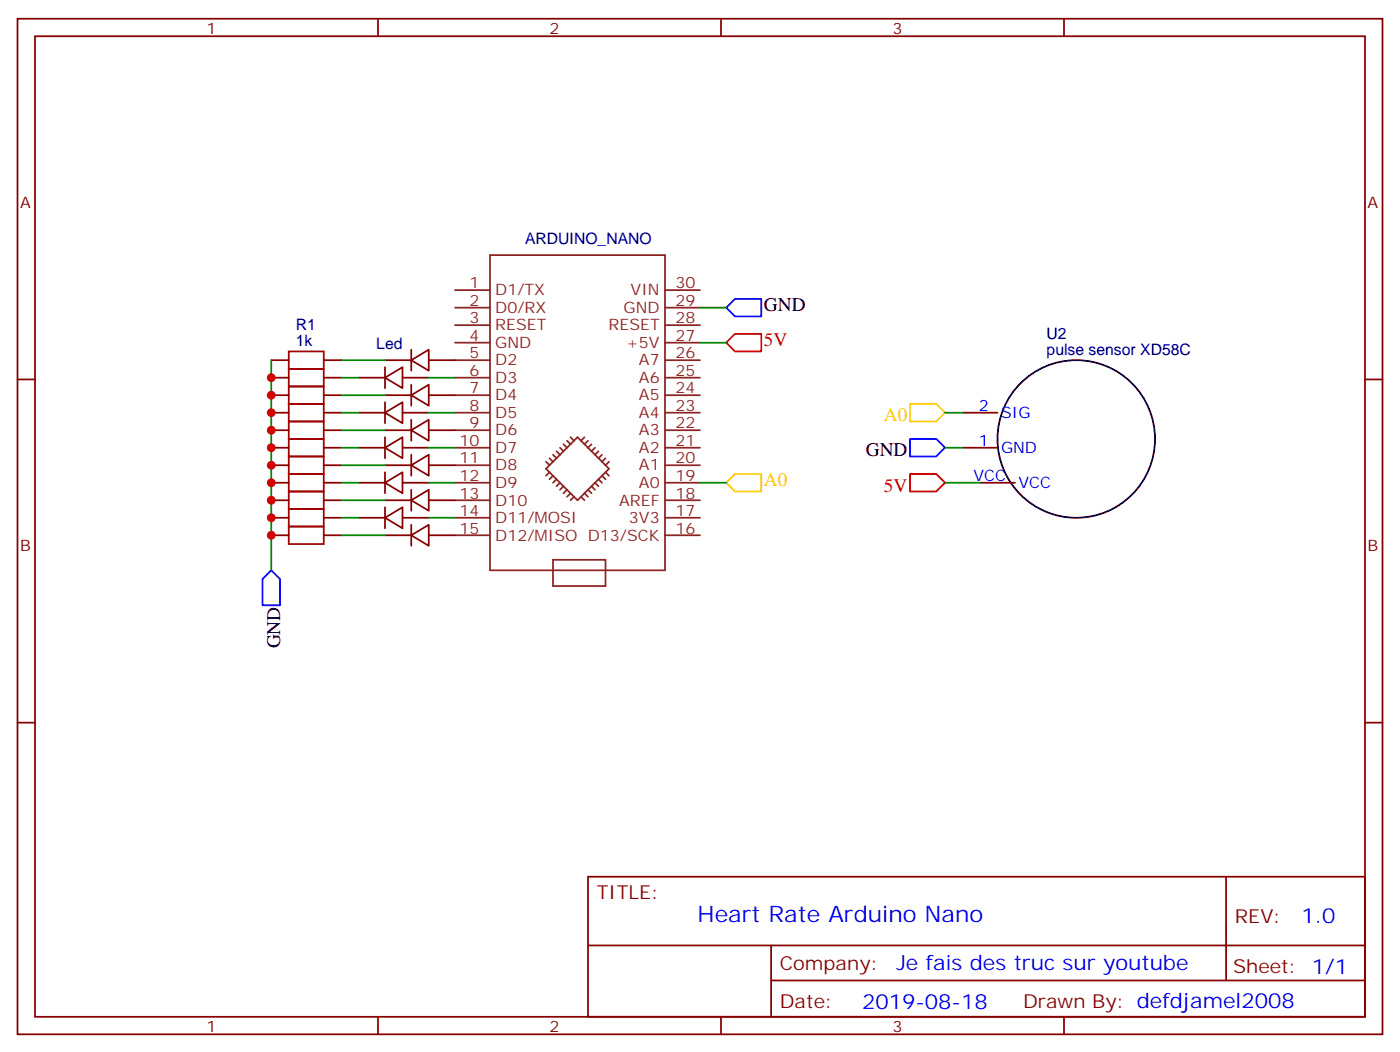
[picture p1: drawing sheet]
<svg xmlns="http://www.w3.org/2000/svg" width="282mm" height="212mm" viewBox="0 0 282 212" stroke-linecap="round" stroke-linejoin="round" font-family="sans-serif">
<g fill="none" stroke="#870000" stroke-width=".35">
<path d="M3.5 3.8h275.2v204.6h-275.2zM7.1 7.3h268.1v197.6h-268.1zM76.2 3.8v3.5M145.3 3.8v3.5M214.5 3.8v3.5M3.5 76.4h3.6M54.7 72.6h3.5M54.7 76.1h3.5M54.7 79.6h3.5M65.3 72.6h3.5M65.3 76.1h3.5M65.3 79.6h3.5"/>
<path d="M72.3 76.1h5.3M77.6 76.1l3.5-2.1v4.2zM77.6 72.6h5.3M77.6 74v4.2M77.6 79.6h5.3M81.1 76.1h5.3M82.9 72.6l3.5-2.2v4.3zM82.9 79.6l3.5-2.1v4.2zM82.9 70.4v4.3M82.9 77.5v4.2M86.4 72.6h5.3M86.4 79.6h5.3"/>
<path d="M275.2 76.4h3.5M54.7 90.2h3.5M54.7 83.1h3.5M54.7 97.3h3.5M54.7 86.7h3.5M54.7 93.7h3.5M65.3 90.2h3.5M65.3 83.1h3.5M65.3 97.3h3.5M65.3 86.7h3.5M65.3 93.7h3.5M72.3 90.2h5.3"/>
<path d="M72.3 83.1h5.3M72.3 97.3h5.3M77.6 83.1l3.5-2.1v4.3zM77.6 90.2l3.5-2.1v4.2zM77.6 97.3l3.5-2.2v4.3zM77.6 81v4.3M77.6 88.1v4.2M77.6 95.1v4.3M77.6 86.7h5.3M77.6 93.7h5.3M81.1 90.2h5.3M81.1 83.1h5.3"/>
<path d="M81.1 97.3h5.3M82.9 86.7l3.5-2.1v4.2zM82.9 93.7l3.5-2.1v4.2zM82.9 84.6v4.2M82.9 91.6v4.2M82.9 98.7v4.2M86.4 86.7h5.3M86.4 93.7h5.3M194 90.2h7.1M194 83.1h7.1M197.6 97.3h7M54.7 100.8h3.5"/>
<path d="M54.7 104.3h3.5M54.7 107.8h3.5M65.3 100.8h3.5M65.3 104.3h3.5M65.3 107.8h3.5M72.3 104.3h5.3M77.6 104.3l3.5-2.1v4.2zM77.6 102.2v4.2M77.6 100.8h5.3M77.6 107.8h5.3M81.1 104.3h5.3M82.9 100.8l3.5-2.1v4.2z"/>
<path d="M82.9 107.8l3.5-2.1v4.3zM82.9 105.7v4.3M86.4 100.8h5.3M86.4 107.8h5.3M3.5 145.6h3.6M275.2 145.6h3.5M118.5 176.6h156.7v28.3h-156.7zM247.2 176.7v20.8M118.6 190.5h156.4M155.4 197.5h119.6M155.4 190.5v14.1M76.2 204.9v3.5"/>
<path d="M145.3 204.9v3.5M214.5 204.9v3.5"/>
</g>
<g fill="none" stroke="#8c2424" stroke-width=".35">
<path d="M91.7 58.5h7.1M98.8 51.4h35.3v63.5h-35.3zM134.1 58.5h7M91.7 79.6h7.1M91.7 76.1h7.1M91.7 72.6h7.1M91.7 69h7.1M91.7 65.5h7.1M91.7 62h7.1M134.1 79.6h7M134.1 76.1h7M134.1 72.6h7"/>
<path d="M134.1 69h7M134.1 65.5h7M134.1 62h7M91.7 97.3h7.1M91.7 93.7h7.1M91.7 90.2h7.1M91.7 86.7h7.1M91.7 83.1h7.1M110.1 93l.7 .7M110.8 92.3l.7 .7M110.8 95.1l-.7 .7M111.5 95.8l-.7 .8"/>
<path d="M111.5 91.6l.7 .7M112.2 90.9l.7 .7M112.2 96.6l-.7 .7M112.9 90.2l.7 .7M112.9 97.3l-.7 .7M113.6 89.5l.7 .7M113.6 98l-.7 .7M114.3 88.8l.7 .7M114.3 98.7l-.7 .7M115 99.4l-.7 .7M115 88.1l.7 .7M116.4 88.1l6.4 6.3-6.4 6.4-6.3-6.4z"/>
<path d="M117.8 99.4l.7 .7M117.8 88.1l-.7 .7M118.5 98.7l.7 .7M118.5 88.8l-.7 .7M119.2 98l.7 .7M119.2 89.5l-.7 .7M119.9 97.3l.7 .7M119.9 90.2l-.7 .7M120.6 96.6l.8 .7M120.6 90.9l-.7 .7M121.4 95.8l.7 .8M121.4 91.6l-.8 .7"/>
<path d="M122.1 95.1l.7 .7M122.1 92.3l-.7 .7M122.8 93l-.7 .7M134.1 97.3h7M134.1 93.7h7M134.1 90.2h7M134.1 86.7h7M134.1 83.1h7M91.7 104.3h7.1M91.7 100.8h7.1M91.7 107.8h7.1M111.5 112.8h10.6v5.3h-10.6z"/>
<path d="M115.7 100.1l-.7 .7M117.1 100.1l.7 .7M134.1 104.3h7M134.1 100.8h7M134.1 107.8h7"/>
</g>
<circle cx="217" cy="88.4" r="15.9" fill="none" stroke="#000" stroke-width=".35"/>
<path d="M58.2 70.8h7.1v3.5h-7.1zM58.2 74.3h7.1v3.6h-7.1zM58.2 77.9h7.1v3.5h-7.1zM58.2 81.4h7.1v3.5h-7.1zM58.2 84.9h7.1v3.5h-7.1zM58.2 88.4h7.1v3.6h-7.1zM58.2 92h7.1v3.5h-7.1zM58.2 95.5h7.1v3.5h-7.1zM58.2 99h7.1v3.6h-7.1zM58.2 102.6h7.1v3.5h-7.1zM58.2 106.1h7.1v3.5h-7.1z" fill="none" stroke="#a10000" stroke-width=".35"/>
<path d="M146.4 69l1.8-1.7h5.3v3.5h-5.3zM183.4 95.5h5.3l1.8 1.8-1.8 1.7h-5.3z" fill="none" stroke="#f00" stroke-width=".35"/>
<path d="M146.4 62l1.8-1.8h5.3v3.5h-5.3zM183.4 88.4h5.3l1.8 1.8-1.8 1.8h-5.3zM54.7 114.9l1.7 1.8v5.3h-3.5v-5.3z" fill="none" stroke="#00f" stroke-width=".35"/>
<path d="M146.4 97.3l1.8-1.8h5.3v3.5h-5.3zM183.4 81.4h5.3l1.8 1.7-1.8 1.8h-5.3z" fill="none" stroke="#fc0" stroke-width=".35"/>
<g fill="none" stroke="#008700" stroke-width=".35">
<path d="M54.7 72.6v42.3M68.8 76.1h3.5M68.8 79.6h8.8M68.8 72.6h8.8M86.4 76.1h5.3M141.1 62h5.3M141.1 69h5.3M68.8 97.3h3.5M68.8 90.2h3.5M68.8 83.1h3.5M68.8 93.7h8.8M68.8 86.7h8.8"/>
<path d="M86.4 97.3h5.3M86.4 90.2h5.3M86.4 83.1h5.3M141.1 97.3h5.3M190.5 97.3h7.1M190.5 90.2h3.5M190.5 83.1h3.5M68.8 104.3h3.5M68.8 107.8h8.8M68.8 100.8h8.8M86.4 104.3h5.3"/>
</g>
<g fill="#c00">
<circle cx="54.7" cy="76.1" r=".88"/>
<circle cx="54.7" cy="79.6" r=".88"/>
<circle cx="54.7" cy="83.1" r=".88"/>
<circle cx="54.7" cy="86.7" r=".88"/>
<circle cx="54.7" cy="90.2" r=".88"/>
<circle cx="54.7" cy="93.7" r=".88"/>
<circle cx="54.7" cy="97.3" r=".88"/>
<circle cx="54.7" cy="100.8" r=".88"/>
<circle cx="54.7" cy="104.3" r=".88"/>
<circle cx="54.7" cy="107.8" r=".88"/>
</g>
<text font-size="4.6" fill="#00f" x="140.6" y="185.7">Heart Rate Arduino Nano</text>
<g font-size="4.2" fill="#00f">
<text x="262.3" y="185.9">1.0</text>
<text x="180.7" y="195.5">Je fais des truc sur youtube</text>
<text x="173.8" y="203.3">2019-08-18</text>
</g>
<g font-size="3.9">
<text x="154" y="62.7">GND</text>
<text x="174.5" y="92">GND</text>
<text x="56.4" y="130.6" transform="rotate(-90 56.4 130.6)">GND</text>
</g>
<g font-size="3.9" fill="#f00">
<text x="154" y="69.8">5V</text>
<text x="178.2" y="99">5V</text>
</g>
<g font-size="3.9" fill="#fc0">
<text x="178.2" y="84.9">A0</text>
<text x="154" y="98">A0</text>
</g>
<g font-size="3.9" fill="#800">
<text x="120.3" y="181.2">TITLE:</text>
<text x="248.9" y="185.9">REV:</text>
<text x="157.2" y="195.4">Company:</text>
<text x="248.6" y="196">Sheet: 1/1</text>
<text x="157.2" y="203.1">Date:</text>
<text x="206.2" y="203.2">Drawn By: defdjamel2008</text>
</g>
<g font-size="3.2" fill="#800">
<text x="41.6" y="6.8">1</text>
<text x="110.8" y="6.8">2</text>
<text x="179.9" y="6.8">3</text>
<text x="4.1" y="41.9">A</text>
<text x="275.7" y="41.9">A</text>
<text x="4.1" y="111">B</text>
<text x="275.7" y="111">B</text>
<text x="41.6" y="207.9">1</text>
<text x="110.8" y="207.9">2</text>
<text x="179.9" y="207.9">3</text>
</g>
<g font-size="3.2" fill="#000080">
<text x="105.8" y="49.1">ARDUINO_NANO</text>
<text x="59.6" y="69.7">1k</text>
<text x="59.6" y="66.5">R1</text>
<text x="75.8" y="70.3">Led</text>
<text x="211" y="71.5">pulse sensor XD58C</text>
<text x="211" y="68.3">U2</text>
</g>
<g font-size="3.2" fill="#8d2323">
<text x="94.6" y="58.1">1</text>
<text x="99.8" y="59.5">D1/TX</text>
<text x="127.1" y="59.5">VIN</text>
<text x="136.2" y="58.1">30</text>
<text x="94.6" y="65.2">3</text>
<text x="94.6" y="61.6">2</text>
<text x="99.8" y="63">D0/RX</text>
<text x="125.7" y="63">GND</text>
<text x="136.2" y="61.6">29</text>
<text x="136.2" y="65.2">28</text>
<text x="94.6" y="68.7">4</text>
<text x="99.8" y="70.1">GND</text>
<text x="99.8" y="66.6">RESET</text>
<text x="122.7" y="66.6">RESET</text>
<text x="126.2" y="70.1">+5V</text>
<text x="136.2" y="68.7">27</text>
<text x="94.6" y="75.7">6</text>
<text x="94.6" y="72.2">5</text>
<text x="99.8" y="77.2">D3</text>
<text x="99.8" y="73.6">D2</text>
<text x="128.8" y="73.6">A7</text>
<text x="128.8" y="77.2">A6</text>
<text x="136.2" y="72.2">26</text>
<text x="136.2" y="75.7">25</text>
<text x="94.6" y="82.8">8</text>
<text x="94.6" y="79.3">7</text>
<text x="99.8" y="80.7">D4</text>
<text x="128.8" y="80.7">A5</text>
<text x="136.2" y="79.3">24</text>
<text x="136.2" y="82.8">23</text>
<text x="92.6" y="89.9">10</text>
<text x="94.6" y="86.3">9</text>
<text x="99.8" y="87.7">D6</text>
<text x="99.8" y="84.2">D5</text>
<text x="128.8" y="84.2">A4</text>
<text x="128.8" y="87.7">A3</text>
<text x="136.2" y="86.3">22</text>
<text x="136.2" y="89.9">21</text>
<text x="92.6" y="93.4">11</text>
<text x="99.8" y="94.8">D8</text>
<text x="99.8" y="91.3">D7</text>
<text x="128.8" y="91.3">A2</text>
<text x="128.8" y="94.8">A1</text>
<text x="136.2" y="93.4">20</text>
<text x="92.6" y="100.4">13</text>
<text x="92.6" y="96.9">12</text>
<text x="99.8" y="101.8">D10</text>
<text x="99.8" y="98.3">D9</text>
<text x="124.8" y="101.8">AREF</text>
<text x="128.8" y="98.3">A0</text>
<text x="136.2" y="96.9">19</text>
<text x="136.2" y="100.4">18</text>
<text x="92.6" y="104">14</text>
<text x="92.6" y="107.5">15</text>
<text x="99.8" y="105.4">D11/MOSI</text>
<text x="126.8" y="105.4">3V3</text>
<text x="136.2" y="104">17</text>
<text x="136.2" y="107.5">16</text>
<text x="99.8" y="108.9">D12/MISO D13/SCK</text>
</g>
<g font-size="3.2" fill="#00f">
<text x="197.3" y="82.8">2</text>
<text x="197.3" y="89.9">1</text>
<text x="201.8" y="84.2">SIG</text>
<text x="201.8" y="91.3">GND</text>
<text x="196.2" y="96.9">VCC</text>
<text x="205.3" y="98.3">VCC</text>
</g>
</svg>
